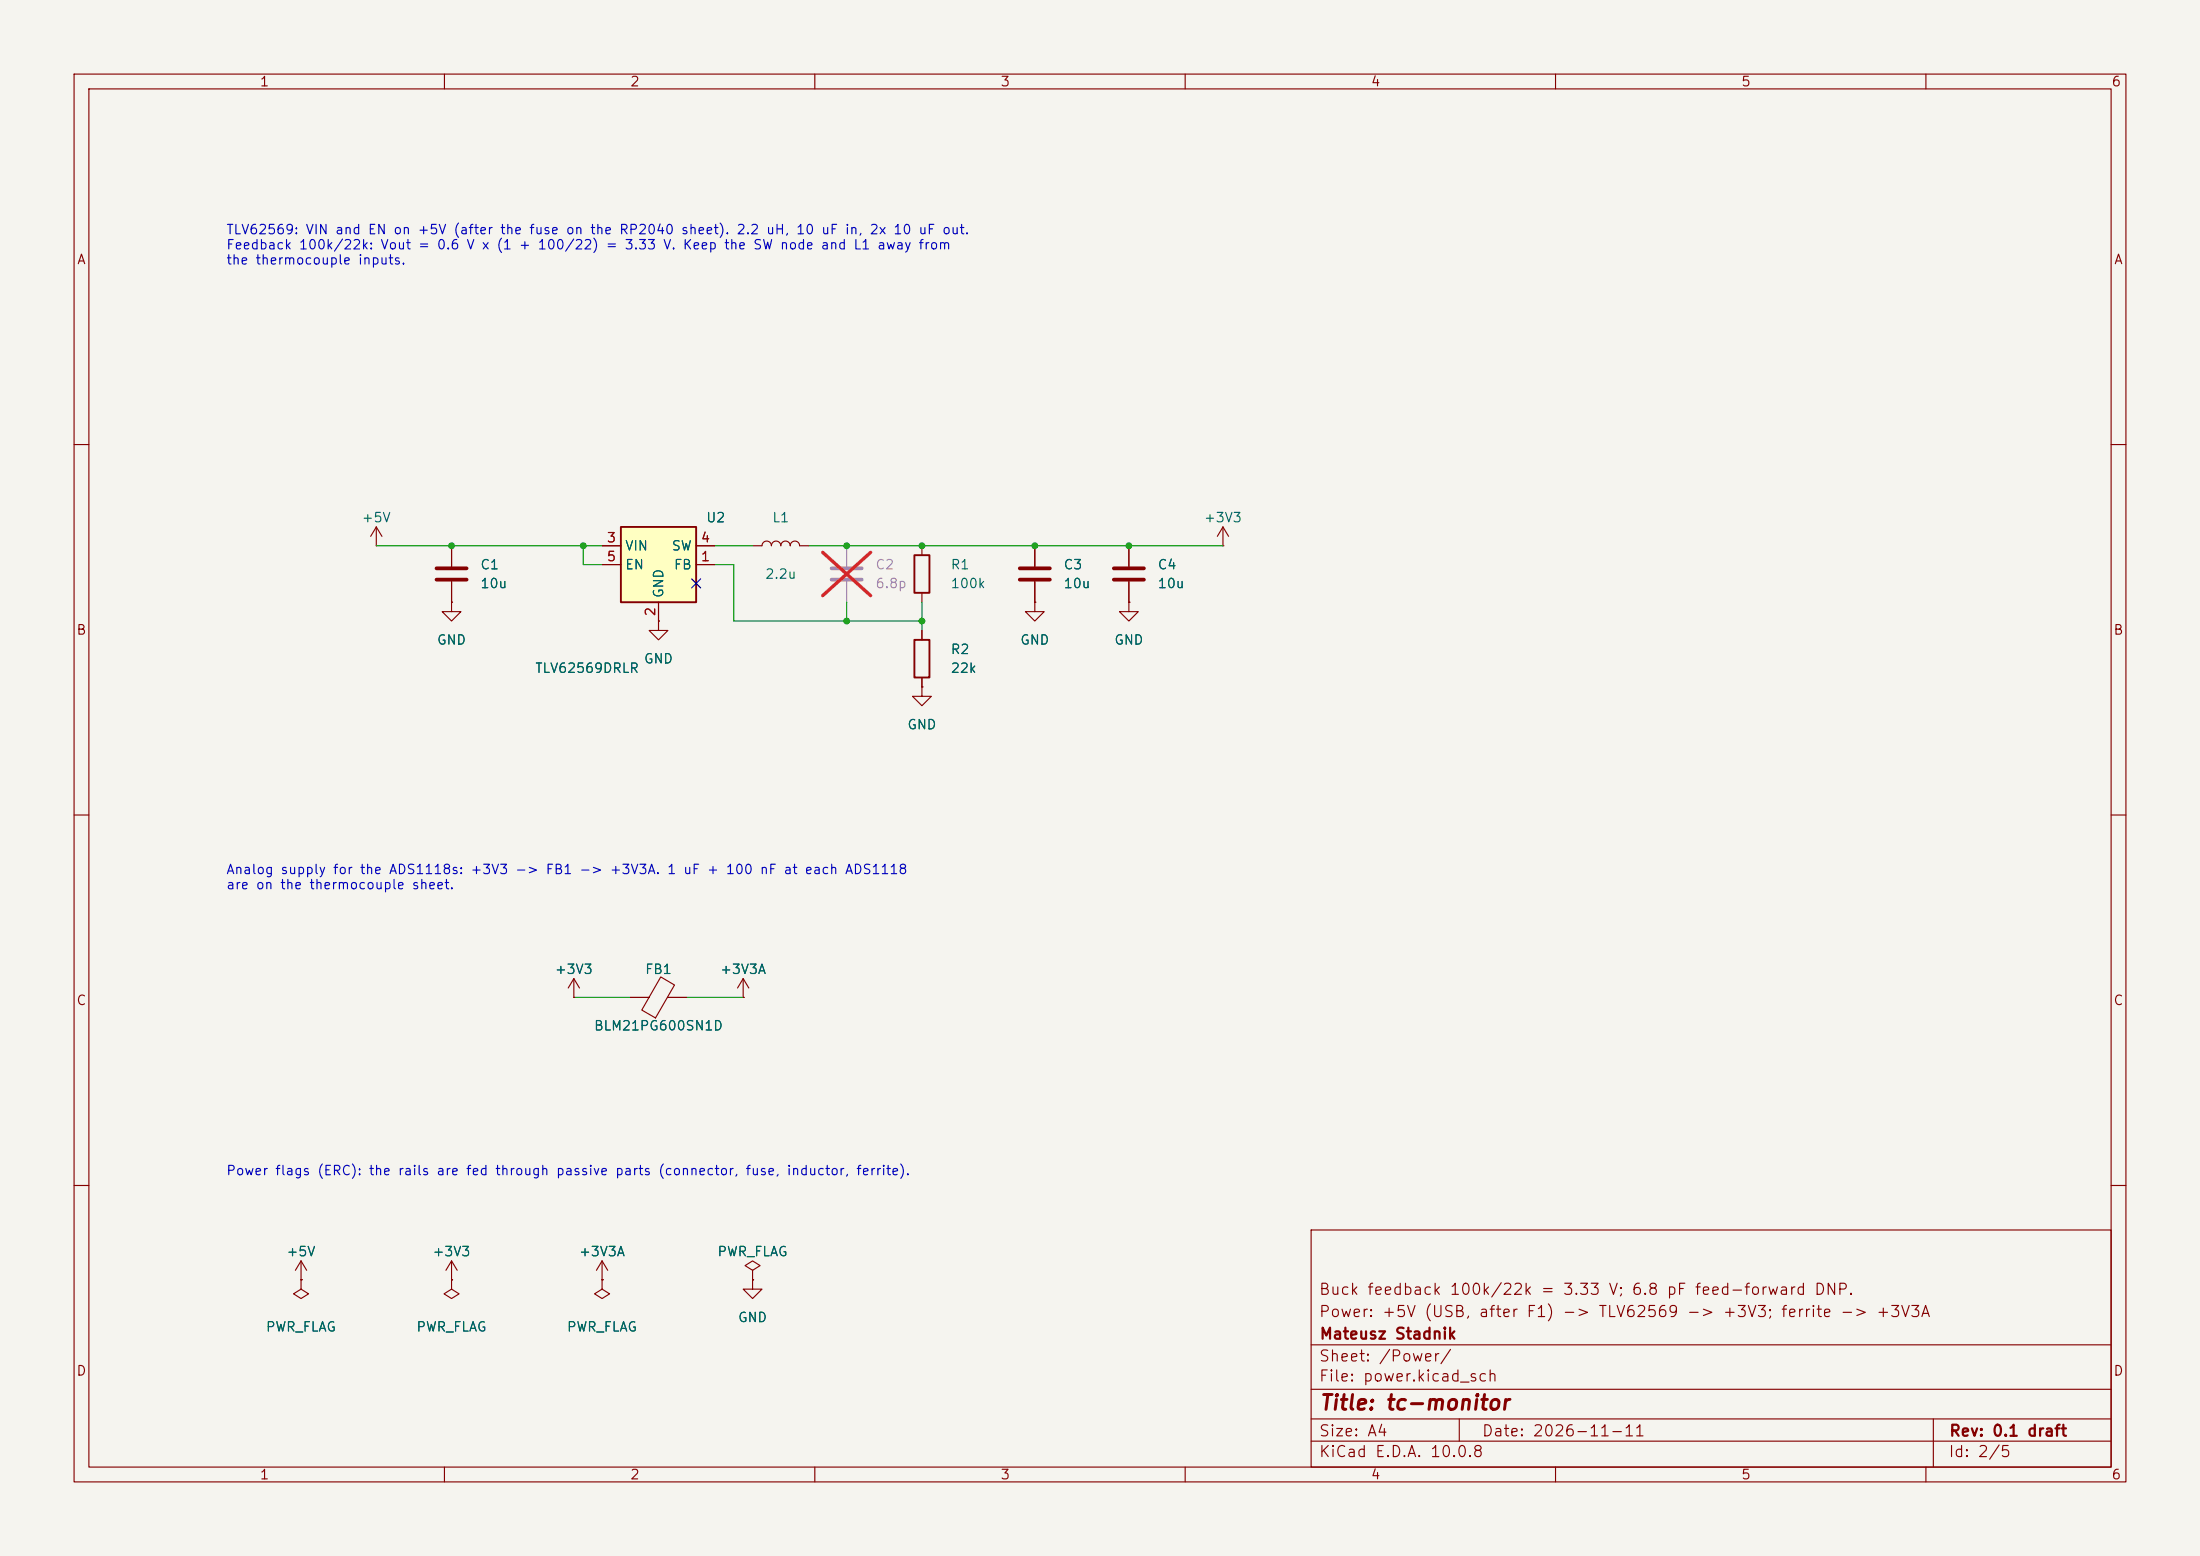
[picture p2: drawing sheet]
(kicad_sch
 (version 20260306)
 (generator "eeschema")
 (generator_version "10.0")
 (paper "A4")
 (title_block
  (title "tc-monitor")
  (date "2026-11-11")
  (rev "0.1 draft")
  (company "Mateusz Stadnik")
  (comment 1 "Power: +5V (USB, after F1) -> TLV62569 -> +3V3; ferrite -> +3V3A")
  (comment 2 "Buck feedback 100k/22k = 3.33 V; 6.8 pF feed-forward DNP."))
 (lib_symbols
  (symbol "Device:C"
   (pin_numbers (hide yes))
   (pin_names
    (offset 0.254)) (exclude_from_sim no) (in_bom yes) (on_board yes)
   (in_pos_files yes)
   (duplicate_pin_numbers_are_jumpers no)
   (property "Reference" "C" (at 0.635 2.54 0) (show_name no) (do_not_autoplace no) (effects (font (size 1.27 1.27)) (justify left)))
   (property "Value" "C" (at 0.635 -2.54 0) (show_name no) (do_not_autoplace no) (effects (font (size 1.27 1.27)) (justify left)))
   (property "Footprint" "" (at 0.9652 -3.81 0) (show_name no) (do_not_autoplace no) (hide yes) (effects (font (size 1.27 1.27))))
   (property "Datasheet" "" (at 0 0 0) (show_name no) (do_not_autoplace no) (hide yes) (effects (font (size 1.27 1.27))))
   (property "Description" "Unpolarized capacitor" (at 0 0 0) (show_name no) (do_not_autoplace no) (hide yes) (effects (font (size 1.27 1.27))))
   (symbol "C_0_1"
    (polyline (pts (xy -2.032 0.762) (xy 2.032 0.762)) (stroke (width 0.508) (type default)) (fill (type none)))
    (polyline (pts (xy -2.032 -0.762) (xy 2.032 -0.762)) (stroke (width 0.508) (type default)) (fill (type none))))
   (symbol "C_1_1"
    (pin passive line (at 0 3.81 270) (length 2.794) (name "" (effects (font (size 1.27 1.27)))) (number "1" (effects (font (size 1.27 1.27)))))
    (pin passive line (at 0 -3.81 90) (length 2.794) (name "" (effects (font (size 1.27 1.27)))) (number "2" (effects (font (size 1.27 1.27))))))
   (embedded_fonts no))
  (symbol "Device:FerriteBead"
   (pin_numbers (hide yes))
   (pin_names
    (offset 0)) (exclude_from_sim no) (in_bom yes) (on_board yes)
   (in_pos_files yes)
   (duplicate_pin_numbers_are_jumpers no)
   (property "Reference" "FB" (at -3.81 0.635 90) (show_name no) (do_not_autoplace no) (effects (font (size 1.27 1.27))))
   (property "Value" "FerriteBead" (at 3.81 0 90) (show_name no) (do_not_autoplace no) (effects (font (size 1.27 1.27))))
   (property "Footprint" "" (at -1.778 0 90) (show_name no) (do_not_autoplace no) (hide yes) (effects (font (size 1.27 1.27))))
   (property "Datasheet" "" (at 0 0 0) (show_name no) (do_not_autoplace no) (hide yes) (effects (font (size 1.27 1.27))))
   (property "Description" "Ferrite bead" (at 0 0 0) (show_name no) (do_not_autoplace no) (hide yes) (effects (font (size 1.27 1.27))))
   (symbol "FerriteBead_0_1"
    (polyline (pts (xy -2.7686 0.4064) (xy -1.7018 2.2606) (xy 2.7686 -0.3048) (xy 1.6764 -2.159) (xy -2.7686 0.4064)) (stroke (width 0) (type default)) (fill (type none)))
    (polyline (pts (xy 0 1.27) (xy 0 1.2954)) (stroke (width 0) (type default)) (fill (type none)))
    (polyline (pts (xy 0 -1.27) (xy 0 -1.2192)) (stroke (width 0) (type default)) (fill (type none))))
   (symbol "FerriteBead_1_1"
    (pin passive line (at 0 3.81 270) (length 2.54) (name "" (effects (font (size 1.27 1.27)))) (number "1" (effects (font (size 1.27 1.27)))))
    (pin passive line (at 0 -3.81 90) (length 2.54) (name "" (effects (font (size 1.27 1.27)))) (number "2" (effects (font (size 1.27 1.27))))))
   (embedded_fonts no))
  (symbol "Device:L"
   (pin_numbers (hide yes))
   (pin_names
    (offset 1.016) (hide yes)) (exclude_from_sim no) (in_bom yes) (on_board yes)
   (in_pos_files yes)
   (duplicate_pin_numbers_are_jumpers no)
   (property "Reference" "L" (at -1.27 0 90) (show_name no) (do_not_autoplace no) (effects (font (size 1.27 1.27))))
   (property "Value" "L" (at 1.905 0 90) (show_name no) (do_not_autoplace no) (effects (font (size 1.27 1.27))))
   (property "Footprint" "" (at 0 0 0) (show_name no) (do_not_autoplace no) (hide yes) (effects (font (size 1.27 1.27))))
   (property "Datasheet" "" (at 0 0 0) (show_name no) (do_not_autoplace no) (hide yes) (effects (font (size 1.27 1.27))))
   (property "Description" "Inductor" (at 0 0 0) (show_name no) (do_not_autoplace no) (hide yes) (effects (font (size 1.27 1.27))))
   (symbol "L_0_1"
    (arc (start 0 2.54) (mid 0.6323 1.905) (end 0 1.27) (stroke (width 0) (type default)) (fill (type none)))
    (arc (start 0 1.27) (mid 0.6323 0.635) (end 0 0) (stroke (width 0) (type default)) (fill (type none)))
    (arc (start 0 0) (mid 0.6323 -0.635) (end 0 -1.27) (stroke (width 0) (type default)) (fill (type none)))
    (arc (start 0 -1.27) (mid 0.6323 -1.905) (end 0 -2.54) (stroke (width 0) (type default)) (fill (type none))))
   (symbol "L_1_1"
    (pin passive line (at 0 3.81 270) (length 1.27) (name "1" (effects (font (size 1.27 1.27)))) (number "1" (effects (font (size 1.27 1.27)))))
    (pin passive line (at 0 -3.81 90) (length 1.27) (name "2" (effects (font (size 1.27 1.27)))) (number "2" (effects (font (size 1.27 1.27))))))
   (embedded_fonts no))
  (symbol "Device:R"
   (pin_numbers (hide yes))
   (pin_names
    (offset 0)) (exclude_from_sim no) (in_bom yes) (on_board yes)
   (in_pos_files yes)
   (duplicate_pin_numbers_are_jumpers no)
   (property "Reference" "R" (at 2.032 0 90) (show_name no) (do_not_autoplace no) (effects (font (size 1.27 1.27))))
   (property "Value" "R" (at 0 0 90) (show_name no) (do_not_autoplace no) (effects (font (size 1.27 1.27))))
   (property "Footprint" "" (at -1.778 0 90) (show_name no) (do_not_autoplace no) (hide yes) (effects (font (size 1.27 1.27))))
   (property "Datasheet" "" (at 0 0 0) (show_name no) (do_not_autoplace no) (hide yes) (effects (font (size 1.27 1.27))))
   (property "Description" "Resistor" (at 0 0 0) (show_name no) (do_not_autoplace no) (hide yes) (effects (font (size 1.27 1.27))))
   (symbol "R_0_1"
    (rectangle (start -1.016 -2.54) (end 1.016 2.54) (stroke (width 0.254) (type default)) (fill (type none))))
   (symbol "R_1_1"
    (pin passive line (at 0 3.81 270) (length 1.27) (name "" (effects (font (size 1.27 1.27)))) (number "1" (effects (font (size 1.27 1.27)))))
    (pin passive line (at 0 -3.81 90) (length 1.27) (name "" (effects (font (size 1.27 1.27)))) (number "2" (effects (font (size 1.27 1.27))))))
   (embedded_fonts no))
  (symbol "Regulator_Switching:TLV62569DRL" (exclude_from_sim no) (in_bom yes) (on_board yes)
   (in_pos_files yes)
   (duplicate_pin_numbers_are_jumpers no)
   (property "Reference" "U" (at -5.08 6.35 0) (show_name no) (do_not_autoplace no) (effects (font (size 1.27 1.27)) (justify left)))
   (property "Value" "TLV62569DRL" (at 0 6.35 0) (show_name no) (do_not_autoplace no) (effects (font (size 1.27 1.27)) (justify left)))
   (property "Footprint" "Package_TO_SOT_SMD:SOT-563" (at 1.27 -6.35 0) (show_name no) (do_not_autoplace no) (hide yes) (effects (font (size 1.27 1.27)
    (italic yes)) (justify left)))
   (property "Datasheet" "http://www.ti.com/lit/ds/symlink/tlv62569.pdf" (at -6.35 11.43 0) (show_name no) (do_not_autoplace no) (hide yes) (effects (font (size 1.27 1.27))))
   (property "Description" "High Efficiency Synchronous Buck Converter, Adjustable Output 0.6V-5.5V, 2A, SOT-563-6" (at 0 0 0) (show_name no) (do_not_autoplace no) (hide yes) (effects (font (size 1.27 1.27))))
   (symbol "TLV62569DRL_0_1"
    (rectangle (start -5.08 5.08) (end 5.08 -5.08) (stroke (width 0.254) (type default)) (fill (type background))))
   (symbol "TLV62569DRL_1_1"
    (pin input line (at 7.62 0 180) (length 2.54) (name "FB" (effects (font (size 1.27 1.27)))) (number "1" (effects (font (size 1.27 1.27)))))
    (pin power_in line (at 0 -7.62 90) (length 2.54) (name "GND" (effects (font (size 1.27 1.27)))) (number "2" (effects (font (size 1.27 1.27)))))
    (pin power_in line (at -7.62 2.54 0) (length 2.54) (name "VIN" (effects (font (size 1.27 1.27)))) (number "3" (effects (font (size 1.27 1.27)))))
    (pin power_out line (at 7.62 2.54 180) (length 2.54) (name "SW" (effects (font (size 1.27 1.27)))) (number "4" (effects (font (size 1.27 1.27)))))
    (pin input line (at -7.62 0 0) (length 2.54) (name "EN" (effects (font (size 1.27 1.27)))) (number "5" (effects (font (size 1.27 1.27)))))
    (pin no_connect line (at 5.08 -2.54 180) (length 2.54) (hide yes) (name "NC" (effects (font (size 1.27 1.27)))) (number "6" (effects (font (size 1.27 1.27))))))
   (embedded_fonts no))
  (symbol "power:+3.3VA"
   (power global)
   (pin_numbers (hide yes))
   (pin_names
    (offset 0) (hide yes)) (exclude_from_sim no) (in_bom yes) (on_board yes)
   (in_pos_files yes)
   (duplicate_pin_numbers_are_jumpers no)
   (property "Reference" "#PWR" (at 0 -3.81 0) (show_name no) (do_not_autoplace no) (hide yes) (effects (font (size 1.27 1.27))))
   (property "Value" "+3.3VA" (at 0 3.556 0) (show_name no) (do_not_autoplace no) (effects (font (size 1.27 1.27))))
   (property "Footprint" "" (at 0 0 0) (show_name no) (do_not_autoplace no) (hide yes) (effects (font (size 1.27 1.27))))
   (property "Datasheet" "" (at 0 0 0) (show_name no) (do_not_autoplace no) (hide yes) (effects (font (size 1.27 1.27))))
   (property "Description" "Power symbol creates a global label with name \"+3.3VA\"" (at 0 0 0) (show_name no) (do_not_autoplace no) (hide yes) (effects (font (size 1.27 1.27))))
   (symbol "+3.3VA_0_1"
    (polyline (pts (xy -0.762 1.27) (xy 0 2.54)) (stroke (width 0) (type default)) (fill (type none)))
    (polyline (pts (xy 0 2.54) (xy 0.762 1.27)) (stroke (width 0) (type default)) (fill (type none)))
    (polyline (pts (xy 0 0) (xy 0 2.54)) (stroke (width 0) (type default)) (fill (type none))))
   (symbol "+3.3VA_1_1"
    (pin power_in line (at 0 0 90) (length 0) (name "" (effects (font (size 1.27 1.27)))) (number "1" (effects (font (size 1.27 1.27))))))
   (embedded_fonts no))
  (symbol "power:+3V3"
   (power global)
   (pin_numbers (hide yes))
   (pin_names
    (offset 0) (hide yes)) (exclude_from_sim no) (in_bom yes) (on_board yes)
   (in_pos_files yes)
   (duplicate_pin_numbers_are_jumpers no)
   (property "Reference" "#PWR" (at 0 -3.81 0) (show_name no) (do_not_autoplace no) (hide yes) (effects (font (size 1.27 1.27))))
   (property "Value" "+3V3" (at 0 3.556 0) (show_name no) (do_not_autoplace no) (effects (font (size 1.27 1.27))))
   (property "Footprint" "" (at 0 0 0) (show_name no) (do_not_autoplace no) (hide yes) (effects (font (size 1.27 1.27))))
   (property "Datasheet" "" (at 0 0 0) (show_name no) (do_not_autoplace no) (hide yes) (effects (font (size 1.27 1.27))))
   (property "Description" "Power symbol creates a global label with name \"+3V3\"" (at 0 0 0) (show_name no) (do_not_autoplace no) (hide yes) (effects (font (size 1.27 1.27))))
   (symbol "+3V3_0_1"
    (polyline (pts (xy -0.762 1.27) (xy 0 2.54)) (stroke (width 0) (type default)) (fill (type none)))
    (polyline (pts (xy 0 2.54) (xy 0.762 1.27)) (stroke (width 0) (type default)) (fill (type none)))
    (polyline (pts (xy 0 0) (xy 0 2.54)) (stroke (width 0) (type default)) (fill (type none))))
   (symbol "+3V3_1_1"
    (pin power_in line (at 0 0 90) (length 0) (name "" (effects (font (size 1.27 1.27)))) (number "1" (effects (font (size 1.27 1.27))))))
   (embedded_fonts no))
  (symbol "power:+5V"
   (power global)
   (pin_numbers (hide yes))
   (pin_names
    (offset 0) (hide yes)) (exclude_from_sim no) (in_bom yes) (on_board yes)
   (in_pos_files yes)
   (duplicate_pin_numbers_are_jumpers no)
   (property "Reference" "#PWR" (at 0 -3.81 0) (show_name no) (do_not_autoplace no) (hide yes) (effects (font (size 1.27 1.27))))
   (property "Value" "+5V" (at 0 3.556 0) (show_name no) (do_not_autoplace no) (effects (font (size 1.27 1.27))))
   (property "Footprint" "" (at 0 0 0) (show_name no) (do_not_autoplace no) (hide yes) (effects (font (size 1.27 1.27))))
   (property "Datasheet" "" (at 0 0 0) (show_name no) (do_not_autoplace no) (hide yes) (effects (font (size 1.27 1.27))))
   (property "Description" "Power symbol creates a global label with name \"+5V\"" (at 0 0 0) (show_name no) (do_not_autoplace no) (hide yes) (effects (font (size 1.27 1.27))))
   (symbol "+5V_0_1"
    (polyline (pts (xy -0.762 1.27) (xy 0 2.54)) (stroke (width 0) (type default)) (fill (type none)))
    (polyline (pts (xy 0 2.54) (xy 0.762 1.27)) (stroke (width 0) (type default)) (fill (type none)))
    (polyline (pts (xy 0 0) (xy 0 2.54)) (stroke (width 0) (type default)) (fill (type none))))
   (symbol "+5V_1_1"
    (pin power_in line (at 0 0 90) (length 0) (name "" (effects (font (size 1.27 1.27)))) (number "1" (effects (font (size 1.27 1.27))))))
   (embedded_fonts no))
  (symbol "power:GND"
   (power global)
   (pin_numbers (hide yes))
   (pin_names
    (offset 0) (hide yes)) (exclude_from_sim no) (in_bom yes) (on_board yes)
   (in_pos_files yes)
   (duplicate_pin_numbers_are_jumpers no)
   (property "Reference" "#PWR" (at 0 -6.35 0) (show_name no) (do_not_autoplace no) (hide yes) (effects (font (size 1.27 1.27))))
   (property "Value" "GND" (at 0 -3.81 0) (show_name no) (do_not_autoplace no) (effects (font (size 1.27 1.27))))
   (property "Footprint" "" (at 0 0 0) (show_name no) (do_not_autoplace no) (hide yes) (effects (font (size 1.27 1.27))))
   (property "Datasheet" "" (at 0 0 0) (show_name no) (do_not_autoplace no) (hide yes) (effects (font (size 1.27 1.27))))
   (property "Description" "Power symbol creates a global label with name \"GND\" , ground" (at 0 0 0) (show_name no) (do_not_autoplace no) (hide yes) (effects (font (size 1.27 1.27))))
   (symbol "GND_0_1"
    (polyline (pts (xy 0 0) (xy 0 -1.27) (xy 1.27 -1.27) (xy 0 -2.54) (xy -1.27 -1.27) (xy 0 -1.27)) (stroke (width 0) (type default)) (fill (type none))))
   (symbol "GND_1_1"
    (pin power_in line (at 0 0 270) (length 0) (name "" (effects (font (size 1.27 1.27)))) (number "1" (effects (font (size 1.27 1.27))))))
   (embedded_fonts no))
  (symbol "power:PWR_FLAG"
   (power global)
   (pin_numbers (hide yes))
   (pin_names
    (offset 0) (hide yes)) (exclude_from_sim no) (in_bom yes) (on_board yes)
   (in_pos_files yes)
   (duplicate_pin_numbers_are_jumpers no)
   (property "Reference" "#FLG" (at 0 1.905 0) (show_name no) (do_not_autoplace no) (hide yes) (effects (font (size 1.27 1.27))))
   (property "Value" "PWR_FLAG" (at 0 3.81 0) (show_name no) (do_not_autoplace no) (effects (font (size 1.27 1.27))))
   (property "Footprint" "" (at 0 0 0) (show_name no) (do_not_autoplace no) (hide yes) (effects (font (size 1.27 1.27))))
   (property "Datasheet" "" (at 0 0 0) (show_name no) (do_not_autoplace no) (hide yes) (effects (font (size 1.27 1.27))))
   (property "Description" "Special symbol for telling ERC where power comes from" (at 0 0 0) (show_name no) (do_not_autoplace no) (hide yes) (effects (font (size 1.27 1.27))))
   (symbol "PWR_FLAG_0_0"
    (pin power_out line (at 0 0 90) (length 0) (name "" (effects (font (size 1.27 1.27)))) (number "1" (effects (font (size 1.27 1.27))))))
   (symbol "PWR_FLAG_0_1"
    (polyline (pts (xy 0 0) (xy 0 1.27) (xy -1.016 1.905) (xy 0 2.54) (xy 1.016 1.905) (xy 0 1.27)) (stroke (width 0) (type default)) (fill (type none))))
   (embedded_fonts no)))
 (text "Power flags (ERC): the rails are fed through passive parts (connector, fuse, inductor, ferrite)."
  (exclude_from_sim no)
  (at 30.48 157.48 0)
  (effects (font (size 1.27 1.27)) (justify left top)))
 (text "Analog supply for the ADS1118s: +3V3 -> FB1 -> +3V3A. 1 uF + 100 nF at each ADS1118\nare on the thermocouple sheet."
  (exclude_from_sim no)
  (at 30.48 116.84 0)
  (effects (font (size 1.27 1.27)) (justify left top)))
 (text "TLV62569: VIN and EN on +5V (after the fuse on the RP2040 sheet). 2.2 uH, 10 uF in, 2x 10 uF out.\nFeedback 100k/22k: Vout = 0.6 V x (1 + 100/22) = 3.33 V. Keep the SW node and L1 away from\nthe thermocouple inputs."
  (exclude_from_sim no)
  (at 30.48 30.48 0)
  (effects (font (size 1.27 1.27)) (justify left top)))
 (junction
  (at 139.7 73.66)
  (diameter 0)
  (color 0 0 0 0))
 (junction
  (at 114.3 83.82)
  (diameter 0)
  (color 0 0 0 0))
 (junction
  (at 114.3 73.66)
  (diameter 0)
  (color 0 0 0 0))
 (junction
  (at 124.46 83.82)
  (diameter 0)
  (color 0 0 0 0))
 (junction
  (at 60.96 73.66)
  (diameter 0)
  (color 0 0 0 0))
 (junction
  (at 78.74 73.66)
  (diameter 0)
  (color 0 0 0 0))
 (junction
  (at 152.4 73.66)
  (diameter 0)
  (color 0 0 0 0))
 (junction
  (at 124.46 73.66)
  (diameter 0)
  (color 0 0 0 0))
 (no_connect
  (at 93.98 78.74))
 (wire
  (pts (xy 85.09 134.62) (xy 77.47 134.62))
  (stroke (width 0) (type default)))
 (wire
  (pts (xy 96.52 73.66) (xy 101.6 73.66))
  (stroke (width 0) (type default)))
 (wire
  (pts (xy 60.96 73.66) (xy 78.74 73.66))
  (stroke (width 0) (type default)))
 (wire
  (pts (xy 124.46 81.28) (xy 124.46 83.82))
  (stroke (width 0) (type default)))
 (wire
  (pts (xy 78.74 73.66) (xy 81.28 73.66))
  (stroke (width 0) (type default)))
 (wire
  (pts (xy 92.71 134.62) (xy 100.33 134.62))
  (stroke (width 0) (type default)))
 (wire
  (pts (xy 114.3 81.28) (xy 114.3 83.82))
  (stroke (width 0) (type default)))
 (wire
  (pts (xy 50.8 73.66) (xy 60.96 73.66))
  (stroke (width 0) (type default)))
 (wire
  (pts (xy 78.74 76.2) (xy 78.74 73.66))
  (stroke (width 0) (type default)))
 (wire
  (pts (xy 99.06 76.2) (xy 99.06 83.82))
  (stroke (width 0) (type default)))
 (wire
  (pts (xy 152.4 73.66) (xy 165.1 73.66))
  (stroke (width 0) (type default)))
 (wire
  (pts (xy 96.52 76.2) (xy 99.06 76.2))
  (stroke (width 0) (type default)))
 (wire
  (pts (xy 109.22 73.66) (xy 114.3 73.66))
  (stroke (width 0) (type default)))
 (wire
  (pts (xy 124.46 83.82) (xy 124.46 85.09))
  (stroke (width 0) (type default)))
 (wire
  (pts (xy 114.3 83.82) (xy 124.46 83.82))
  (stroke (width 0) (type default)))
 (wire
  (pts (xy 139.7 73.66) (xy 152.4 73.66))
  (stroke (width 0) (type default)))
 (wire
  (pts (xy 114.3 73.66) (xy 124.46 73.66))
  (stroke (width 0) (type default)))
 (wire
  (pts (xy 99.06 83.82) (xy 114.3 83.82))
  (stroke (width 0) (type default)))
 (wire
  (pts (xy 124.46 73.66) (xy 139.7 73.66))
  (stroke (width 0) (type default)))
 (wire
  (pts (xy 81.28 76.2) (xy 78.74 76.2))
  (stroke (width 0) (type default)))
 (symbol
  (lib_id "power:PWR_FLAG")
  (at 60.96 172.72 180)
  (unit 1)
  (body_style 1)
  (exclude_from_sim no)
  (in_bom no)
  (on_board no)
  (in_pos_files yes)
  (dnp no)
  (fields_autoplaced yes)
  (property "Reference" "#FLG02" (at 60.96 179.07 0) (hide yes) (show_name no) (do_not_autoplace no) (effects (font (size 1.27 1.27))))
  (property "Value" "PWR_FLAG" (at 60.96 179.07 0) (show_name no) (do_not_autoplace no) (effects (font (size 1.27 1.27))))
  (property "Footprint" "" (at 60.96 172.72 0) (hide yes) (show_name no) (do_not_autoplace no) (effects (font (size 1.27 1.27))))
  (property "Datasheet" "" (at 60.96 172.72 0) (hide yes) (show_name no) (do_not_autoplace no) (effects (font (size 1.27 1.27))))
  (property "Description" "Special symbol for telling ERC where power comes from" (at 60.96 172.72 0) (hide yes) (show_name no) (do_not_autoplace no) (effects (font (size 1.27 1.27))))
  (pin "1"))
 (symbol
  (lib_id "Device:C")
  (at 152.4 77.47 0)
  (unit 1)
  (body_style 1)
  (exclude_from_sim no)
  (in_bom yes)
  (on_board yes)
  (in_pos_files yes)
  (dnp no)
  (fields_autoplaced yes)
  (property "Reference" "C4" (at 156.21 76.2 0) (show_name no) (do_not_autoplace no) (effects (font (size 1.27 1.27)) (justify left)))
  (property "Value" "10u" (at 156.21 78.74 0) (show_name no) (do_not_autoplace no) (effects (font (size 1.27 1.27)) (justify left)))
  (property "Footprint" "Capacitor_SMD:C_0402_1005Metric_Pad0.74x0.62mm_HandSolder" (at 152.4 77.47 0) (hide yes) (show_name no) (do_not_autoplace no) (effects (font (size 1.27 1.27))))
  (property "Datasheet" "" (at 152.4 77.47 0) (hide yes) (show_name no) (do_not_autoplace no) (effects (font (size 1.27 1.27))))
  (property "Description" "Unpolarized capacitor" (at 152.4 77.47 0) (hide yes) (show_name no) (do_not_autoplace no) (effects (font (size 1.27 1.27))))
  (pin "1")
  (pin "2"))
 (symbol
  (lib_id "Device:R")
  (at 124.46 88.9 0)
  (unit 1)
  (body_style 1)
  (exclude_from_sim no)
  (in_bom yes)
  (on_board yes)
  (in_pos_files yes)
  (dnp no)
  (fields_autoplaced yes)
  (property "Reference" "R2" (at 128.27 87.63 0) (show_name no) (do_not_autoplace no) (effects (font (size 1.27 1.27)) (justify left)))
  (property "Value" "22k" (at 128.27 90.17 0) (show_name no) (do_not_autoplace no) (effects (font (size 1.27 1.27)) (justify left)))
  (property "Footprint" "Resistor_SMD:R_0402_1005Metric_Pad0.72x0.64mm_HandSolder" (at 124.46 88.9 0) (hide yes) (show_name no) (do_not_autoplace no) (effects (font (size 1.27 1.27))))
  (property "Datasheet" "" (at 124.46 88.9 0) (hide yes) (show_name no) (do_not_autoplace no) (effects (font (size 1.27 1.27))))
  (property "Description" "Resistor" (at 124.46 88.9 0) (hide yes) (show_name no) (do_not_autoplace no) (effects (font (size 1.27 1.27))))
  (pin "1")
  (pin "2"))
 (symbol
  (lib_id "power:PWR_FLAG")
  (at 101.6 172.72 0)
  (unit 1)
  (body_style 1)
  (exclude_from_sim no)
  (in_bom no)
  (on_board no)
  (in_pos_files yes)
  (dnp no)
  (fields_autoplaced yes)
  (property "Reference" "#FLG04" (at 101.6 179.07 0) (hide yes) (show_name no) (do_not_autoplace no) (effects (font (size 1.27 1.27))))
  (property "Value" "PWR_FLAG" (at 101.6 168.91 0) (show_name no) (do_not_autoplace no) (effects (font (size 1.27 1.27))))
  (property "Footprint" "" (at 101.6 172.72 0) (hide yes) (show_name no) (do_not_autoplace no) (effects (font (size 1.27 1.27))))
  (property "Datasheet" "" (at 101.6 172.72 0) (hide yes) (show_name no) (do_not_autoplace no) (effects (font (size 1.27 1.27))))
  (property "Description" "Special symbol for telling ERC where power comes from" (at 101.6 172.72 0) (hide yes) (show_name no) (do_not_autoplace no) (effects (font (size 1.27 1.27))))
  (pin "1"))
 (symbol
  (lib_id "power:+3.3VA")
  (at 100.33 134.62 0)
  (unit 1)
  (body_style 1)
  (exclude_from_sim no)
  (in_bom no)
  (on_board no)
  (in_pos_files yes)
  (dnp no)
  (fields_autoplaced yes)
  (property "Reference" "#PWR009" (at 100.33 140.97 0) (hide yes) (show_name no) (do_not_autoplace no) (effects (font (size 1.27 1.27))))
  (property "Value" "+3V3A" (at 100.33 130.81 0) (show_name no) (do_not_autoplace no) (effects (font (size 1.27 1.27))))
  (property "Footprint" "" (at 100.33 134.62 0) (hide yes) (show_name no) (do_not_autoplace no) (effects (font (size 1.27 1.27))))
  (property "Datasheet" "" (at 100.33 134.62 0) (hide yes) (show_name no) (do_not_autoplace no) (effects (font (size 1.27 1.27))))
  (property "Description" "Power symbol creates a global label with name \"+3.3VA\"" (at 100.33 134.62 0) (hide yes) (show_name no) (do_not_autoplace no) (effects (font (size 1.27 1.27))))
  (pin "1"))
 (symbol
  (lib_id "power:GND")
  (at 152.4 81.28 0)
  (unit 1)
  (body_style 1)
  (exclude_from_sim no)
  (in_bom no)
  (on_board no)
  (in_pos_files yes)
  (dnp no)
  (fields_autoplaced yes)
  (property "Reference" "#PWR007" (at 152.4 87.63 0) (hide yes) (show_name no) (do_not_autoplace no) (effects (font (size 1.27 1.27))))
  (property "Value" "GND" (at 152.4 86.36 0) (show_name no) (do_not_autoplace no) (effects (font (size 1.27 1.27))))
  (property "Footprint" "" (at 152.4 81.28 0) (hide yes) (show_name no) (do_not_autoplace no) (effects (font (size 1.27 1.27))))
  (property "Datasheet" "" (at 152.4 81.28 0) (hide yes) (show_name no) (do_not_autoplace no) (effects (font (size 1.27 1.27))))
  (property "Description" "Power symbol creates a global label with name \"GND\" , ground" (at 152.4 81.28 0) (hide yes) (show_name no) (do_not_autoplace no) (effects (font (size 1.27 1.27))))
  (pin "1"))
 (symbol
  (lib_id "power:+5V")
  (at 50.8 73.66 0)
  (unit 1)
  (body_style 1)
  (exclude_from_sim no)
  (in_bom no)
  (on_board no)
  (in_pos_files yes)
  (dnp no)
  (fields_autoplaced yes)
  (property "Reference" "#PWR002" (at 50.8 80.01 0) (hide yes) (show_name no) (do_not_autoplace no) (effects (font (size 1.27 1.27))))
  (property "Value" "+5V" (at 50.8 69.85 0) (show_name no) (do_not_autoplace no) (effects (font (size 1.27 1.27))))
  (property "Footprint" "" (at 50.8 73.66 0) (hide yes) (show_name no) (do_not_autoplace no) (effects (font (size 1.27 1.27))))
  (property "Datasheet" "" (at 50.8 73.66 0) (hide yes) (show_name no) (do_not_autoplace no) (effects (font (size 1.27 1.27))))
  (property "Description" "Power symbol creates a global label with name \"+5V\"" (at 50.8 73.66 0) (hide yes) (show_name no) (do_not_autoplace no) (effects (font (size 1.27 1.27))))
  (pin "1"))
 (symbol
  (lib_id "Device:R")
  (at 124.46 77.47 0)
  (unit 1)
  (body_style 1)
  (exclude_from_sim no)
  (in_bom yes)
  (on_board yes)
  (in_pos_files yes)
  (dnp no)
  (fields_autoplaced yes)
  (property "Reference" "R1" (at 128.27 76.2 0) (show_name no) (do_not_autoplace no) (effects (font (size 1.27 1.27)) (justify left)))
  (property "Value" "100k" (at 128.27 78.74 0) (show_name no) (do_not_autoplace no) (effects (font (size 1.27 1.27)) (justify left)))
  (property "Footprint" "Resistor_SMD:R_0402_1005Metric_Pad0.72x0.64mm_HandSolder" (at 124.46 77.47 0) (hide yes) (show_name no) (do_not_autoplace no) (effects (font (size 1.27 1.27))))
  (property "Datasheet" "" (at 124.46 77.47 0) (hide yes) (show_name no) (do_not_autoplace no) (effects (font (size 1.27 1.27))))
  (property "Description" "Resistor" (at 124.46 77.47 0) (hide yes) (show_name no) (do_not_autoplace no) (effects (font (size 1.27 1.27))))
  (pin "1")
  (pin "2"))
 (symbol
  (lib_id "Device:C")
  (at 60.96 77.47 0)
  (unit 1)
  (body_style 1)
  (exclude_from_sim no)
  (in_bom yes)
  (on_board yes)
  (in_pos_files yes)
  (dnp no)
  (fields_autoplaced yes)
  (property "Reference" "C1" (at 64.77 76.2 0) (show_name no) (do_not_autoplace no) (effects (font (size 1.27 1.27)) (justify left)))
  (property "Value" "10u" (at 64.77 78.74 0) (show_name no) (do_not_autoplace no) (effects (font (size 1.27 1.27)) (justify left)))
  (property "Footprint" "Capacitor_SMD:C_0603_1608Metric_Pad1.08x0.95mm_HandSolder" (at 60.96 77.47 0) (hide yes) (show_name no) (do_not_autoplace no) (effects (font (size 1.27 1.27))))
  (property "Datasheet" "" (at 60.96 77.47 0) (hide yes) (show_name no) (do_not_autoplace no) (effects (font (size 1.27 1.27))))
  (property "Description" "Unpolarized capacitor" (at 60.96 77.47 0) (hide yes) (show_name no) (do_not_autoplace no) (effects (font (size 1.27 1.27))))
  (pin "1")
  (pin "2"))
 (symbol
  (lib_id "Device:C")
  (at 139.7 77.47 0)
  (unit 1)
  (body_style 1)
  (exclude_from_sim no)
  (in_bom yes)
  (on_board yes)
  (in_pos_files yes)
  (dnp no)
  (fields_autoplaced yes)
  (property "Reference" "C3" (at 143.51 76.2 0) (show_name no) (do_not_autoplace no) (effects (font (size 1.27 1.27)) (justify left)))
  (property "Value" "10u" (at 143.51 78.74 0) (show_name no) (do_not_autoplace no) (effects (font (size 1.27 1.27)) (justify left)))
  (property "Footprint" "Capacitor_SMD:C_0402_1005Metric_Pad0.74x0.62mm_HandSolder" (at 139.7 77.47 0) (hide yes) (show_name no) (do_not_autoplace no) (effects (font (size 1.27 1.27))))
  (property "Datasheet" "" (at 139.7 77.47 0) (hide yes) (show_name no) (do_not_autoplace no) (effects (font (size 1.27 1.27))))
  (property "Description" "Unpolarized capacitor" (at 139.7 77.47 0) (hide yes) (show_name no) (do_not_autoplace no) (effects (font (size 1.27 1.27))))
  (pin "1")
  (pin "2"))
 (symbol
  (lib_id "power:GND")
  (at 139.7 81.28 0)
  (unit 1)
  (body_style 1)
  (exclude_from_sim no)
  (in_bom no)
  (on_board no)
  (in_pos_files yes)
  (dnp no)
  (fields_autoplaced yes)
  (property "Reference" "#PWR006" (at 139.7 87.63 0) (hide yes) (show_name no) (do_not_autoplace no) (effects (font (size 1.27 1.27))))
  (property "Value" "GND" (at 139.7 86.36 0) (show_name no) (do_not_autoplace no) (effects (font (size 1.27 1.27))))
  (property "Footprint" "" (at 139.7 81.28 0) (hide yes) (show_name no) (do_not_autoplace no) (effects (font (size 1.27 1.27))))
  (property "Datasheet" "" (at 139.7 81.28 0) (hide yes) (show_name no) (do_not_autoplace no) (effects (font (size 1.27 1.27))))
  (property "Description" "Power symbol creates a global label with name \"GND\" , ground" (at 139.7 81.28 0) (hide yes) (show_name no) (do_not_autoplace no) (effects (font (size 1.27 1.27))))
  (pin "1"))
 (symbol
  (lib_id "power:GND")
  (at 101.6 172.72 0)
  (unit 1)
  (body_style 1)
  (exclude_from_sim no)
  (in_bom no)
  (on_board no)
  (in_pos_files yes)
  (dnp no)
  (fields_autoplaced yes)
  (property "Reference" "#PWR013" (at 101.6 179.07 0) (hide yes) (show_name no) (do_not_autoplace no) (effects (font (size 1.27 1.27))))
  (property "Value" "GND" (at 101.6 177.8 0) (show_name no) (do_not_autoplace no) (effects (font (size 1.27 1.27))))
  (property "Footprint" "" (at 101.6 172.72 0) (hide yes) (show_name no) (do_not_autoplace no) (effects (font (size 1.27 1.27))))
  (property "Datasheet" "" (at 101.6 172.72 0) (hide yes) (show_name no) (do_not_autoplace no) (effects (font (size 1.27 1.27))))
  (property "Description" "Power symbol creates a global label with name \"GND\" , ground" (at 101.6 172.72 0) (hide yes) (show_name no) (do_not_autoplace no) (effects (font (size 1.27 1.27))))
  (pin "1"))
 (symbol
  (lib_id "power:PWR_FLAG")
  (at 40.64 172.72 180)
  (unit 1)
  (body_style 1)
  (exclude_from_sim no)
  (in_bom no)
  (on_board no)
  (in_pos_files yes)
  (dnp no)
  (fields_autoplaced yes)
  (property "Reference" "#FLG01" (at 40.64 179.07 0) (hide yes) (show_name no) (do_not_autoplace no) (effects (font (size 1.27 1.27))))
  (property "Value" "PWR_FLAG" (at 40.64 179.07 0) (show_name no) (do_not_autoplace no) (effects (font (size 1.27 1.27))))
  (property "Footprint" "" (at 40.64 172.72 0) (hide yes) (show_name no) (do_not_autoplace no) (effects (font (size 1.27 1.27))))
  (property "Datasheet" "" (at 40.64 172.72 0) (hide yes) (show_name no) (do_not_autoplace no) (effects (font (size 1.27 1.27))))
  (property "Description" "Special symbol for telling ERC where power comes from" (at 40.64 172.72 0) (hide yes) (show_name no) (do_not_autoplace no) (effects (font (size 1.27 1.27))))
  (pin "1"))
 (symbol
  (lib_id "Device:C")
  (at 114.3 77.47 0)
  (unit 1)
  (body_style 1)
  (exclude_from_sim no)
  (in_bom yes)
  (on_board yes)
  (in_pos_files yes)
  (dnp yes)
  (fields_autoplaced yes)
  (property "Reference" "C2" (at 118.11 76.2 0) (show_name no) (do_not_autoplace no) (effects (font (size 1.27 1.27)) (justify left)))
  (property "Value" "6.8p" (at 118.11 78.74 0) (show_name no) (do_not_autoplace no) (effects (font (size 1.27 1.27)) (justify left)))
  (property "Footprint" "Capacitor_SMD:C_0402_1005Metric_Pad0.74x0.62mm_HandSolder" (at 114.3 77.47 0) (hide yes) (show_name no) (do_not_autoplace no) (effects (font (size 1.27 1.27))))
  (property "Datasheet" "" (at 114.3 77.47 0) (hide yes) (show_name no) (do_not_autoplace no) (effects (font (size 1.27 1.27))))
  (property "Description" "Unpolarized capacitor" (at 114.3 77.47 0) (hide yes) (show_name no) (do_not_autoplace no) (effects (font (size 1.27 1.27))))
  (pin "1")
  (pin "2"))
 (symbol
  (lib_id "power:+3V3")
  (at 77.47 134.62 0)
  (unit 1)
  (body_style 1)
  (exclude_from_sim no)
  (in_bom no)
  (on_board no)
  (in_pos_files yes)
  (dnp no)
  (fields_autoplaced yes)
  (property "Reference" "#PWR008" (at 77.47 140.97 0) (hide yes) (show_name no) (do_not_autoplace no) (effects (font (size 1.27 1.27))))
  (property "Value" "+3V3" (at 77.47 130.81 0) (show_name no) (do_not_autoplace no) (effects (font (size 1.27 1.27))))
  (property "Footprint" "" (at 77.47 134.62 0) (hide yes) (show_name no) (do_not_autoplace no) (effects (font (size 1.27 1.27))))
  (property "Datasheet" "" (at 77.47 134.62 0) (hide yes) (show_name no) (do_not_autoplace no) (effects (font (size 1.27 1.27))))
  (property "Description" "Power symbol creates a global label with name \"+3V3\"" (at 77.47 134.62 0) (hide yes) (show_name no) (do_not_autoplace no) (effects (font (size 1.27 1.27))))
  (pin "1"))
 (symbol
  (lib_id "power:GND")
  (at 124.46 92.71 0)
  (unit 1)
  (body_style 1)
  (exclude_from_sim no)
  (in_bom no)
  (on_board no)
  (in_pos_files yes)
  (dnp no)
  (fields_autoplaced yes)
  (property "Reference" "#PWR005" (at 124.46 99.06 0) (hide yes) (show_name no) (do_not_autoplace no) (effects (font (size 1.27 1.27))))
  (property "Value" "GND" (at 124.46 97.79 0) (show_name no) (do_not_autoplace no) (effects (font (size 1.27 1.27))))
  (property "Footprint" "" (at 124.46 92.71 0) (hide yes) (show_name no) (do_not_autoplace no) (effects (font (size 1.27 1.27))))
  (property "Datasheet" "" (at 124.46 92.71 0) (hide yes) (show_name no) (do_not_autoplace no) (effects (font (size 1.27 1.27))))
  (property "Description" "Power symbol creates a global label with name \"GND\" , ground" (at 124.46 92.71 0) (hide yes) (show_name no) (do_not_autoplace no) (effects (font (size 1.27 1.27))))
  (pin "1"))
 (symbol
  (lib_id "power:GND")
  (at 88.9 83.82 0)
  (unit 1)
  (body_style 1)
  (exclude_from_sim no)
  (in_bom no)
  (on_board no)
  (in_pos_files yes)
  (dnp no)
  (fields_autoplaced yes)
  (property "Reference" "#PWR001" (at 88.9 90.17 0) (hide yes) (show_name no) (do_not_autoplace no) (effects (font (size 1.27 1.27))))
  (property "Value" "GND" (at 88.9 88.9 0) (show_name no) (do_not_autoplace no) (effects (font (size 1.27 1.27))))
  (property "Footprint" "" (at 88.9 83.82 0) (hide yes) (show_name no) (do_not_autoplace no) (effects (font (size 1.27 1.27))))
  (property "Datasheet" "" (at 88.9 83.82 0) (hide yes) (show_name no) (do_not_autoplace no) (effects (font (size 1.27 1.27))))
  (property "Description" "Power symbol creates a global label with name \"GND\" , ground" (at 88.9 83.82 0) (hide yes) (show_name no) (do_not_autoplace no) (effects (font (size 1.27 1.27))))
  (pin "1"))
 (symbol
  (lib_id "power:GND")
  (at 60.96 81.28 0)
  (unit 1)
  (body_style 1)
  (exclude_from_sim no)
  (in_bom no)
  (on_board no)
  (in_pos_files yes)
  (dnp no)
  (fields_autoplaced yes)
  (property "Reference" "#PWR003" (at 60.96 87.63 0) (hide yes) (show_name no) (do_not_autoplace no) (effects (font (size 1.27 1.27))))
  (property "Value" "GND" (at 60.96 86.36 0) (show_name no) (do_not_autoplace no) (effects (font (size 1.27 1.27))))
  (property "Footprint" "" (at 60.96 81.28 0) (hide yes) (show_name no) (do_not_autoplace no) (effects (font (size 1.27 1.27))))
  (property "Datasheet" "" (at 60.96 81.28 0) (hide yes) (show_name no) (do_not_autoplace no) (effects (font (size 1.27 1.27))))
  (property "Description" "Power symbol creates a global label with name \"GND\" , ground" (at 60.96 81.28 0) (hide yes) (show_name no) (do_not_autoplace no) (effects (font (size 1.27 1.27))))
  (pin "1"))
 (symbol
  (lib_id "power:+5V")
  (at 40.64 172.72 0)
  (unit 1)
  (body_style 1)
  (exclude_from_sim no)
  (in_bom no)
  (on_board no)
  (in_pos_files yes)
  (dnp no)
  (fields_autoplaced yes)
  (property "Reference" "#PWR010" (at 40.64 179.07 0) (hide yes) (show_name no) (do_not_autoplace no) (effects (font (size 1.27 1.27))))
  (property "Value" "+5V" (at 40.64 168.91 0) (show_name no) (do_not_autoplace no) (effects (font (size 1.27 1.27))))
  (property "Footprint" "" (at 40.64 172.72 0) (hide yes) (show_name no) (do_not_autoplace no) (effects (font (size 1.27 1.27))))
  (property "Datasheet" "" (at 40.64 172.72 0) (hide yes) (show_name no) (do_not_autoplace no) (effects (font (size 1.27 1.27))))
  (property "Description" "Power symbol creates a global label with name \"+5V\"" (at 40.64 172.72 0) (hide yes) (show_name no) (do_not_autoplace no) (effects (font (size 1.27 1.27))))
  (pin "1"))
 (symbol
  (lib_id "power:+3.3VA")
  (at 81.28 172.72 0)
  (unit 1)
  (body_style 1)
  (exclude_from_sim no)
  (in_bom no)
  (on_board no)
  (in_pos_files yes)
  (dnp no)
  (fields_autoplaced yes)
  (property "Reference" "#PWR012" (at 81.28 179.07 0) (hide yes) (show_name no) (do_not_autoplace no) (effects (font (size 1.27 1.27))))
  (property "Value" "+3V3A" (at 81.28 168.91 0) (show_name no) (do_not_autoplace no) (effects (font (size 1.27 1.27))))
  (property "Footprint" "" (at 81.28 172.72 0) (hide yes) (show_name no) (do_not_autoplace no) (effects (font (size 1.27 1.27))))
  (property "Datasheet" "" (at 81.28 172.72 0) (hide yes) (show_name no) (do_not_autoplace no) (effects (font (size 1.27 1.27))))
  (property "Description" "Power symbol creates a global label with name \"+3.3VA\"" (at 81.28 172.72 0) (hide yes) (show_name no) (do_not_autoplace no) (effects (font (size 1.27 1.27))))
  (pin "1"))
 (symbol
  (lib_id "Device:FerriteBead")
  (at 88.9 134.62 90)
  (unit 1)
  (body_style 1)
  (exclude_from_sim no)
  (in_bom yes)
  (on_board yes)
  (in_pos_files yes)
  (dnp no)
  (fields_autoplaced yes)
  (property "Reference" "FB1" (at 88.9 130.81 90) (show_name no) (do_not_autoplace no) (effects (font (size 1.27 1.27))))
  (property "Value" "BLM21PG600SN1D" (at 88.9 138.43 90) (show_name no) (do_not_autoplace no) (effects (font (size 1.27 1.27))))
  (property "Footprint" "Inductor_SMD:L_0805_2012Metric_Pad1.05x1.20mm_HandSolder" (at 88.9 134.62 0) (hide yes) (show_name no) (do_not_autoplace no) (effects (font (size 1.27 1.27))))
  (property "Datasheet" "" (at 88.9 134.62 0) (hide yes) (show_name no) (do_not_autoplace no) (effects (font (size 1.27 1.27))))
  (property "Description" "Ferrite bead" (at 88.9 134.62 0) (hide yes) (show_name no) (do_not_autoplace no) (effects (font (size 1.27 1.27))))
  (pin "1")
  (pin "2"))
 (symbol
  (lib_id "Regulator_Switching:TLV62569DRL")
  (at 88.9 76.2 0)
  (unit 1)
  (body_style 1)
  (exclude_from_sim no)
  (in_bom yes)
  (on_board yes)
  (in_pos_files yes)
  (dnp no)
  (fields_autoplaced yes)
  (property "Reference" "U2" (at 95.25 69.85 0) (show_name no) (do_not_autoplace no) (effects (font (size 1.27 1.27)) (justify left)))
  (property "Value" "TLV62569DRLR" (at 86.36 90.17 0) (show_name no) (do_not_autoplace no) (effects (font (size 1.27 1.27)) (justify right)))
  (property "Footprint" "Package_TO_SOT_SMD:SOT-563" (at 88.9 76.2 0) (hide yes) (show_name no) (do_not_autoplace no) (effects (font (size 1.27 1.27))))
  (property "Datasheet" "http://www.ti.com/lit/ds/symlink/tlv62569.pdf" (at 88.9 76.2 0) (hide yes) (show_name no) (do_not_autoplace no) (effects (font (size 1.27 1.27))))
  (property "Description" "High Efficiency Synchronous Buck Converter, Adjustable Output 0.6V-5.5V, 2A, SOT-563-6" (at 88.9 76.2 0) (hide yes) (show_name no) (do_not_autoplace no) (effects (font (size 1.27 1.27))))
  (pin "1")
  (pin "2")
  (pin "3")
  (pin "4")
  (pin "5")
  (pin "6"))
 (symbol
  (lib_id "power:+3V3")
  (at 165.1 73.66 0)
  (unit 1)
  (body_style 1)
  (exclude_from_sim no)
  (in_bom no)
  (on_board no)
  (in_pos_files yes)
  (dnp no)
  (fields_autoplaced yes)
  (property "Reference" "#PWR004" (at 165.1 80.01 0) (hide yes) (show_name no) (do_not_autoplace no) (effects (font (size 1.27 1.27))))
  (property "Value" "+3V3" (at 165.1 69.85 0) (show_name no) (do_not_autoplace no) (effects (font (size 1.27 1.27))))
  (property "Footprint" "" (at 165.1 73.66 0) (hide yes) (show_name no) (do_not_autoplace no) (effects (font (size 1.27 1.27))))
  (property "Datasheet" "" (at 165.1 73.66 0) (hide yes) (show_name no) (do_not_autoplace no) (effects (font (size 1.27 1.27))))
  (property "Description" "Power symbol creates a global label with name \"+3V3\"" (at 165.1 73.66 0) (hide yes) (show_name no) (do_not_autoplace no) (effects (font (size 1.27 1.27))))
  (pin "1"))
 (symbol
  (lib_id "Device:L")
  (at 105.41 73.66 90)
  (unit 1)
  (body_style 1)
  (exclude_from_sim no)
  (in_bom yes)
  (on_board yes)
  (in_pos_files yes)
  (dnp no)
  (fields_autoplaced yes)
  (property "Reference" "L1" (at 105.41 69.85 90) (show_name no) (do_not_autoplace no) (effects (font (size 1.27 1.27))))
  (property "Value" "2.2u" (at 105.41 77.47 90) (show_name no) (do_not_autoplace no) (effects (font (size 1.27 1.27))))
  (property "Footprint" "Inductor_SMD:L_0805_2012Metric_Pad1.05x1.20mm_HandSolder" (at 105.41 73.66 0) (hide yes) (show_name no) (do_not_autoplace no) (effects (font (size 1.27 1.27))))
  (property "Datasheet" "" (at 105.41 73.66 0) (hide yes) (show_name no) (do_not_autoplace no) (effects (font (size 1.27 1.27))))
  (property "Description" "Inductor" (at 105.41 73.66 0) (hide yes) (show_name no) (do_not_autoplace no) (effects (font (size 1.27 1.27))))
  (property "MPN" "LQM21PN2R2NGCD" (at 105.41 73.66 0) (hide yes) (show_name no) (do_not_autoplace no) (effects (font (size 1.27 1.27))))
  (pin "1")
  (pin "2"))
 (symbol
  (lib_id "power:PWR_FLAG")
  (at 81.28 172.72 180)
  (unit 1)
  (body_style 1)
  (exclude_from_sim no)
  (in_bom no)
  (on_board no)
  (in_pos_files yes)
  (dnp no)
  (fields_autoplaced yes)
  (property "Reference" "#FLG03" (at 81.28 179.07 0) (hide yes) (show_name no) (do_not_autoplace no) (effects (font (size 1.27 1.27))))
  (property "Value" "PWR_FLAG" (at 81.28 179.07 0) (show_name no) (do_not_autoplace no) (effects (font (size 1.27 1.27))))
  (property "Footprint" "" (at 81.28 172.72 0) (hide yes) (show_name no) (do_not_autoplace no) (effects (font (size 1.27 1.27))))
  (property "Datasheet" "" (at 81.28 172.72 0) (hide yes) (show_name no) (do_not_autoplace no) (effects (font (size 1.27 1.27))))
  (property "Description" "Special symbol for telling ERC where power comes from" (at 81.28 172.72 0) (hide yes) (show_name no) (do_not_autoplace no) (effects (font (size 1.27 1.27))))
  (pin "1"))
 (symbol
  (lib_id "power:+3V3")
  (at 60.96 172.72 0)
  (unit 1)
  (body_style 1)
  (exclude_from_sim no)
  (in_bom no)
  (on_board no)
  (in_pos_files yes)
  (dnp no)
  (fields_autoplaced yes)
  (property "Reference" "#PWR011" (at 60.96 179.07 0) (hide yes) (show_name no) (do_not_autoplace no) (effects (font (size 1.27 1.27))))
  (property "Value" "+3V3" (at 60.96 168.91 0) (show_name no) (do_not_autoplace no) (effects (font (size 1.27 1.27))))
  (property "Footprint" "" (at 60.96 172.72 0) (hide yes) (show_name no) (do_not_autoplace no) (effects (font (size 1.27 1.27))))
  (property "Datasheet" "" (at 60.96 172.72 0) (hide yes) (show_name no) (do_not_autoplace no) (effects (font (size 1.27 1.27))))
  (property "Description" "Power symbol creates a global label with name \"+3V3\"" (at 60.96 172.72 0) (hide yes) (show_name no) (do_not_autoplace no) (effects (font (size 1.27 1.27))))
  (pin "1")))
